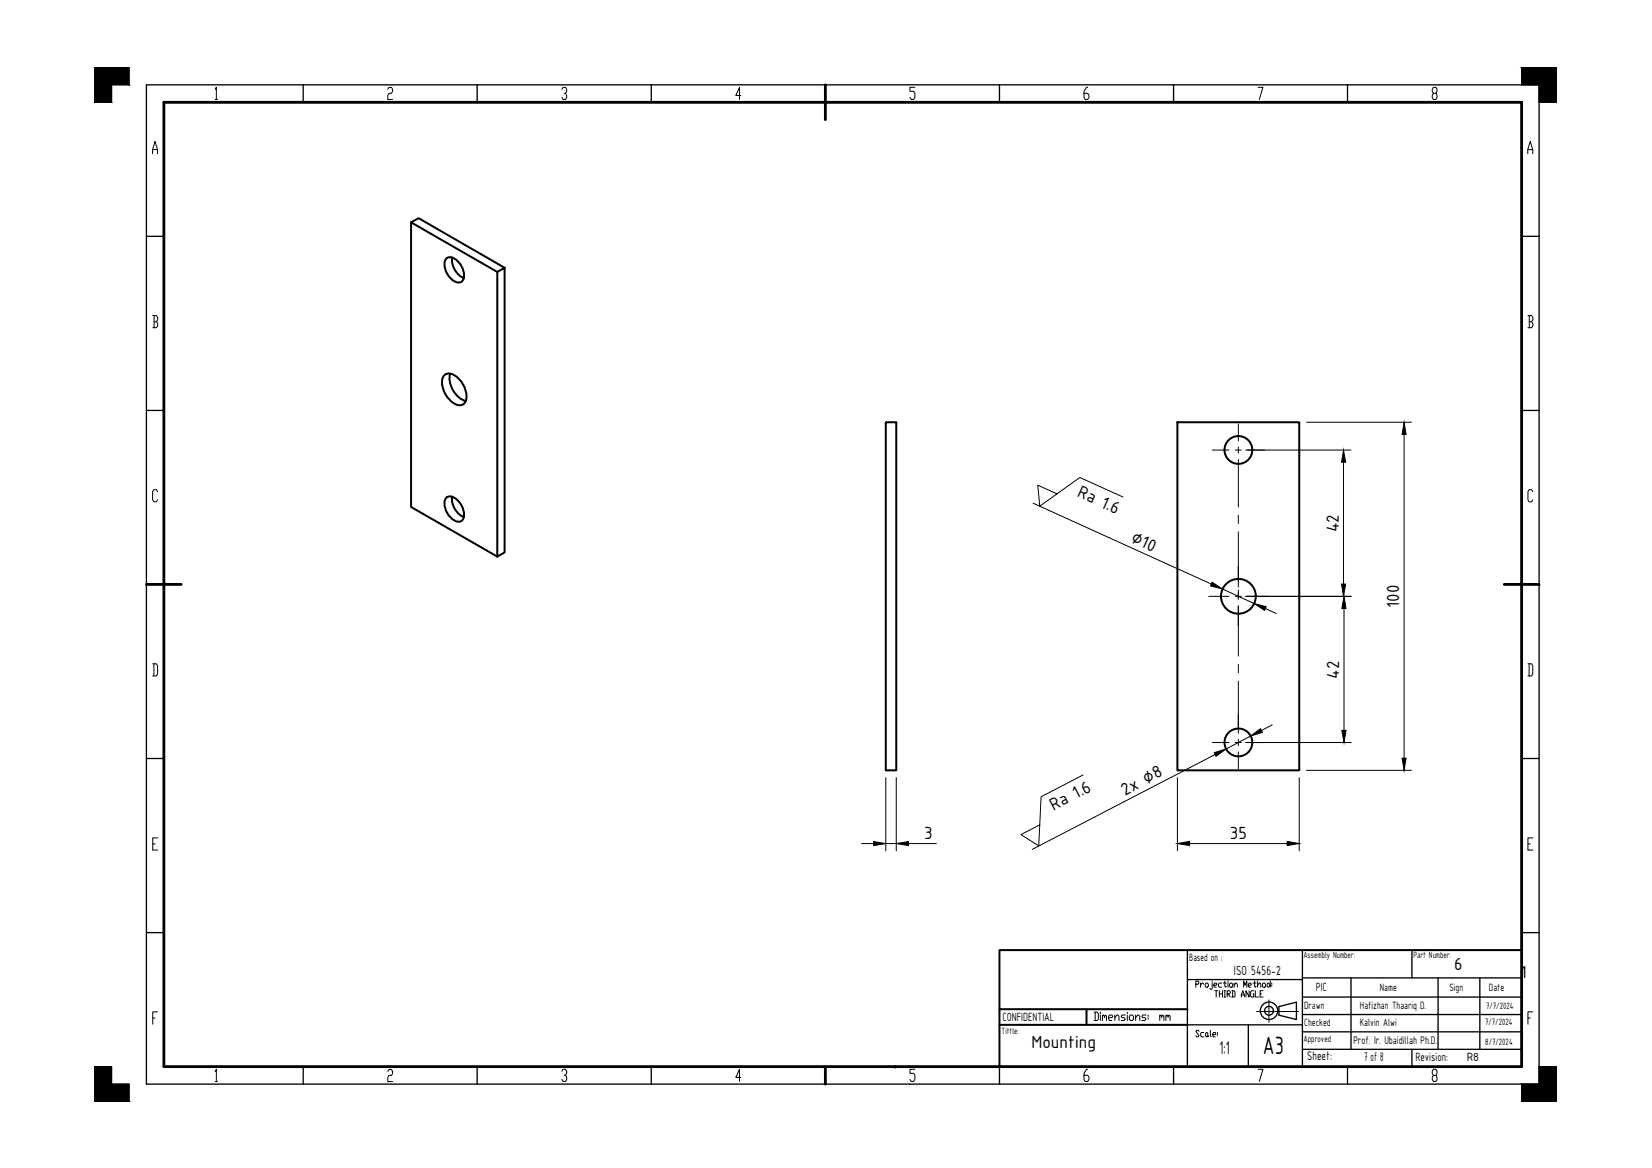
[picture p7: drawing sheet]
<svg xmlns="http://www.w3.org/2000/svg" width="420mm" height="297mm" viewBox="0 0 420 297" stroke-linecap="round" stroke-linejoin="round" font-family="sans-serif">
<!-- layer: TRIM -->
<g fill="#000" stroke="#000" stroke-width=".25">
<path d="M24 17.2l8.8 4.4v-4.4zM24 17.2l8.8 4.4h-8.8z"/>
<path d="M387 17.2l8.8 4.4v-4.4zM387 17.2l8.8 4.4h-8.8z"/>
<path d="M24 21.6l4.4 4.4v-4.4zM24 21.6l4.4 4.4h-4.4z"/>
<path d="M391.4 21.6l4.4 4.4v-4.4zM391.4 21.6l4.4 4.4h-4.4z"/>
<path d="M24 271.3l4.4 4.4v-4.4zM24 271.3l4.4 4.4h-4.4z"/>
<path d="M24 275.7l8.8 4.4v-4.4zM24 275.7l8.8 4.4h-8.8z"/>
<path d="M391.4 271.3l4.4 4.4v-4.4zM391.4 271.3l4.4 4.4h-4.4z"/>
<path d="M387 275.7l8.8 4.4v-4.4zM387 275.7l8.8 4.4h-8.8z"/>
</g>
<!-- layer: BORDER -->
<g fill="none" stroke="#000" stroke-width=".34">
<path d="M37.2 21.6h354.2v254.1h-354.2zM77.1 21.6v4.4M121.4 21.6v4.4M165.6 21.6v4.4M254.2 21.6v4.4M298.5 21.6v4.4M342.7 21.6v4.4M37.2 60.1h4.5M387 60.1h4.4M37.2 104.4h4.5M387 104.4h4.4M37.2 192.9h4.5"/>
<path d="M387 192.9h4.4M37.2 237.2h4.5M387 237.2h4.4M302 249.1h29.2M325.3 256l4.4-1.1v4.4l-4.4-1.1zM331.2 241.6v29.4M77.1 271.3v4.4M121.4 271.3v4.4M165.6 271.3v4.4M254.2 271.3v4.4M298.5 271.3v4.4M302 260.6h29.2"/>
<path d="M317.5 260.6v10.7M331.2 266.9h55.8M342.7 271.3v4.4M359.1 266.9v4.4"/>
<circle cx="322.8" cy="257.1" r="2.22"/>
<circle cx="322.8" cy="257.1" r="1.12"/>
</g>
<path d="M41.7 26h345.3v245.3h-345.3zM209.9 21.6v8.8M37.2 148.6h8.9M382.6 148.6h8.8M209.9 271.3v4.4M227.6 271.3v.1" fill="none" stroke="#000" stroke-width=".72"/>
<!-- layer: TRIM -->
<path d="M24 17.2h8.8v4.4h-4.4v4.4h-4.4zM387 17.2h8.8v8.8h-4.4v-4.4h-4.4zM24 271.3h4.4v4.4h4.4v4.4h-8.8zM387 275.7h4.4v-4.4h4.4v8.8h-8.8z" fill="none" stroke="#000" stroke-width=".25"/>
<!-- layer: TIPIS -->
<path d="M331.2 258h55.8M331.2 253.6h55.8M331.2 248.7h55.8M343.6 248.7v18.2M359.1 241.6v7.1M365.7 248.7v18.2M376.4 248.7v18.2M331.2 262.4h55.8" fill="none" stroke="#000" stroke-width=".34"/>
<!-- layer: BORDER -->
<g fill="none" stroke="#000" stroke-width=".25">
<path d="M38.8 39.1v-1.1l.6-2 .7 2v1.1M38.8 38h1.3M54.7 22.7l.3-.5v3.1M54.7 25.3h.6M98.6 22.7l.3-.5h.7l.3 .5v.5l-.3 .5h-.7l-.3 .6v1h1.3M142.9 22.7l.3-.5h.6l.3 .5v.5l-.3 .5h-.3M143.8 23.7l.3 .6v.5l-.3 .5h-.6l-.3-.5M188.4 24.3h-1.3l1-2.1v3.1M232.7 22.2h-1.3v1h1l.3 .5v1.1l-.3 .5h-.6l-.4-.5M276.6 22.2h-.3l-.6 1v1.6l.3 .5h.6l.4-.5v-.5l-.4-.6h-.9M320 22.2h1.2l-.9 3.1M364.6 23.7l-.3-.5v-.5l.3-.5h.6l.3 .5v.5l-.3 .5h-.6l-.3 .6v.5l.3 .5h.6l.3-.5v-.5l-.3-.6"/>
<path d="M388.6 39.1v-1.1l.6-2 .6 2v1.1M388.6 38h1.2M38.8 80.2h1l.3 .6v.5l-.3 .5M39.2 81.8h.6l.3 .5v.5l-.3 .5h-1M39.2 80.2v3.1M388.6 80.2h.9l.4 .6v.5l-.4 .5M388.9 81.8h.6l.4 .5v.5l-.4 .5h-.9M388.9 80.2v3.1M40.1 125l-.3-.5h-.7l-.3 .5v2.1l.3 .5h.7l.3-.5M389.8 125l-.3-.5h-.6l-.3 .5v2.1l.3 .5h.6l.3-.5M38.8 168.8h1l.3 .5v2.1l-.3 .5h-1M39.1 168.8v3.1"/>
<path d="M388.6 168.8h.9l.3 .5v2.1l-.3 .5h-.9M388.9 168.8v3.1M38.8 214.6h.7M40.1 213.1h-1.3v3.1h1.3M388.6 214.6h.6M389.9 213.1h-1.3v3.1h1.3M38.8 258.9h.6M40.1 257.3h-1.3v3.2M278.3 257.4h.7l.3 .4v1.4l-.3 .3h-.7M278.5 257.4v2.1M279.9 257.4v.4M279.9 258.1v1.4"/>
<path d="M280.4 258.5l.3-.4 .2 .7M280.4 258.1v1.4M280.9 258.5l.3-.4 .2 .4v1M282 258.8h.8l.2-.3-.2-.4h-.6l-.2 .4v.7l.2 .3h.6M283.5 258.8l.6-.7h.2l.3 .4v1M283.5 258.1v1.4M286.2 258.1h-.8l-.3 .4 .3 .3h.5l.3 .4-.3 .3h-.8M286.7 257.4v.4M286.7 258.1v1.4M287.5 258.1h.5l.3 .4v.7l-.3 .3h-.5l-.3-.3v-.7zM288.8 258.8l.5-.7h.3l.3 .4v1M288.8 258.1v1.4"/>
<path d="M291.5 258.1h-.9l-.2 .4 .2 .3h.6l.3 .4-.3 .3h-.8M292 258.1v.4M292 258.8v.4M304.2 250.3h.5l.2-.3-.2-.5h-.5v1.6M305.3 250v1.1M306.1 250.3l-.4-.3-.4 .6M306.7 250h.4l.2 .3v.5l-.2 .3h-.4l-.2-.3v-.5zM308.3 250v1.4l-.2 .2-.4-.2M308.3 249.5v.3M308.7 250.6h.6l.2-.3-.2-.3h-.4l-.2 .3v.5l.2 .3h.4M308.9 252h.8M309.3 252v1.6"/>
<path d="M310.1 252v1.6M310.1 252.8h.8M310.7 250h-.6l-.2 .3v.5l.2 .3h.6M310.9 252v1.6M311.1 250h.8M311.3 252h.4M311.3 253.6h.4M311.5 249.5v1.3l.2 .3 .2-.3M311.5 252v1.6M312.1 252.8h.6l.2-.3-.2-.5h-.6v1.6M312.3 249.5v.3M312.3 250v1.1"/>
<path d="M312.3 252.8l.6 .8M312.9 250h.4l.2 .3v.5l-.2 .3h-.4l-.2-.3v-.5zM313.3 252h.6l.2 .3v1l-.2 .3h-.6M313.5 252v1.6M313.9 250.6l.6-.6 .2 .3v.8M313.9 250v1.1M315.7 253.6l.4-1.6 .4 1.6M315.7 253h.8M316.3 251.1v-1.6l.4 1.1 .4-1.1v1.6M317.5 250.6h.6l.2-.3-.2-.3h-.4l-.2 .3v.5l.2 .3h.4M317.7 252v1.6l-.8-1.6v1.6M318.7 250h.8"/>
<path d="M318.9 252h-.6l-.2 .3v1l.2 .3h.6v-.8h-.2M319.1 249.5v1.3l.2 .3 .2-.3M319.3 252v1.6h.8M319.6 257.2h10.6M319.9 250.6l.4-.6h.2l.2 1.1M319.9 249.5v1.6M320.5 252.8h.4M321.3 250h.4l.1 .3-.1 .8h-.4l-.2-.3zM321.3 252h-.8v1.6h.8M322.5 250l.6 .6-.4 .5-.4-.3v-.5zM322.7 254.3v5.7M323.1 249.5v1.6"/>
<path d="M323.5 250v.3M323.5 250.6v.2M388.6 258.9h.6M389.8 257.3h-1.2v3.2M54.7 272.5l.3-.5v3.1M54.7 275.1h.6M98.6 272.5l.3-.5h.7l.3 .5v.5l-.3 .5h-.7l-.3 .5v1.1h1.3M142.9 272.4l.3-.5h.6l.3 .5v.6l-.3 .5h-.3M143.8 273.5l.3 .5v.5l-.3 .5h-.6l-.3-.5M188.4 274h-1.3l1-2.1v3.1M232.7 271.9h-1.3v1.1h1l.3 .5v1l-.3 .5h-.6l-.4-.5M276.6 271.9h-.3l-.6 1.1v1.5l.3 .5h.6l.4-.5v-.5l-.4-.5h-.9"/>
<path d="M280.7 271.3v.1M305 262.3l-.3-.3h-.4l-.1 .3 .8 1.1-.3 .3h-.4l-.1-.3M306.2 262.6h-.7l-.1 .2 .1 .9h.7M306.8 262.6l.4 .2v.6l-.2 .3-.4-.3v-.6zM307.2 263.4l.2 .3M307.8 262v1.4l.2 .3M308.4 263.1h.7l.2-.3-.2-.2h-.5l-.2 .2v.6l.2 .3h.5M309.7 262.6v.2M309.7 263.1v.3M320 271.9h1.2l-.9 3.1M364.6 273.5l-.3-.5v-.6l.3-.5h.6l.3 .5v.6l-.3 .5h-.6l-.3 .5v.5l.3 .5h.6l.3-.5v-.5l-.3-.5"/>
</g>
<!-- layer: TEBAL -->
<path d="M254.2 256.7h47.8M276.3 256.7v3.9M387 241.6h-132.8v29.7M254.2 260.6h47.8" fill="none" stroke="#000" stroke-width=".51"/>
<path d="M302 241.6v29.7" fill="none" stroke="#000" stroke-width=".34"/>
<!-- layer: FD_Dimensions -->
<g fill="none" stroke="#000" stroke-width=".25">
<path d="M316.8 114.5h26.8M332.3 107.4h26.7M341.7 117.5v31M357.1 110.5v82.3M286 138.5l22.1 10M310.9 149.8l8.1 3.7M316.8 151.7h26.9M321.8 154.8l2.8 1.2M341.8 154.8v30.9M225.3 197.8v18.6M228 197.8v18.6M299.5 197.8v18.6"/>
<path d="M309.1 191.9l-23.2 12M316.8 188.8h26.9M318.1 187.2l-6.3 3.3M323.6 184.3l-2.8 1.5M330.4 197.8v18.6M332.3 195.9h26.7M219.1 214.5h3.1M225.3 214.5h2.7M231 214.5h7.2M302.5 214.5h24.8"/>
</g>
<g fill="#000" stroke="#000" stroke-width=".25">
<path d="M341.7 114.5l.6 3h-1.1zM357.1 107.4l.5 3.1h-1zM308.3 148.1l2.6 1.7-3-.8zM319 153.5l3 .8-.4 .9zM341.2 148.5h1.1l-.6 3.2zM341.8 151.7l.5 3.1h-1zM308.8 191.4l3-.9-2.5 1.8zM318.1 187.2l2.5-1.9 .5 1zM341.3 185.7h1l-.5 3.1zM356.6 192.8h1l-.5 3.1zM222.2 214l3.1 .5-3.1 .5zM228 214.5l3-.5v1z"/>
<path d="M299.5 214.5l3-.5v1zM327.3 214l3.1 .5-3.1 .5z"/>
</g>
<!-- layer: Smart Centers -->
<g fill="none" stroke="#000" stroke-width=".25">
<path d="M308.3 114.5h4.3M314.1 114.5h1.6M314.9 107.8v4.3M314.9 113.7v1.6M314.9 116.8v12.1M317.3 114.5h4.3M314.9 131v2.1M314.9 135.2v14.1M307.4 151.7h5.2M314.1 151.7h1.6M314.9 150v2.4M314.9 154v12.9"/>
<path d="M317.3 151.7h5.2M314.9 169v2.1M314.9 173.2v13.3M308.3 188.8h4.3M314.1 188.8h1.6M314.9 188v1.6M314.9 191.2v4.3M317.3 188.8h4.3"/>
</g>
<!-- layer: Visible -->
<g fill="none" stroke="#000" stroke-width=".51">
<path d="M104.5 56.5l22 12.7M113.4 65.9a1.98 1.98 0 0 1 3 .5 4.4 4.4 0 0 1 1.3 5 1.98 1.98 0 0 1-3-.5 4.4 4.4 0 0 1-1.3-5zM115 65.5a5.1 5.1 0 0 0 3 5.2M128.3 68.1l-21.8-12.6-2 1v72.4l22 12.6 1.8-1v-72.4l-1.8 1.1v72.3M112.9 95.5a2.27 2.27 0 0 1 3.2 .3 6.3 6.3 0 0 1 2.3 6.3 1.86 1.86 0 0 1-2.9 .5 6.3 6.3 0 0 1-2.9-6.6zM114.5 95a6.2 6.2 0 0 0 4 7M225.3 107.4h2.7v88.5h-2.7zM299.5 107.4h30.9v88.5h-30.9zM113.4 126.7a1.98 1.98 0 0 1 3 .5 4.4 4.4 0 0 1 1.3 5 1.98 1.98 0 0 1-3-.5 4.4 4.4 0 0 1-1.3-5zM115 126.3a5.1 5.1 0 0 0 3 5.2"/>
<circle cx="315" cy="114.4" r="3.5"/>
<circle cx="315" cy="151.6" r="4.4"/>
<circle cx="315" cy="188.8" r="3.5"/>
</g>
<path d="M262.7 128l23.3 10.5M268.8 125.6l-4.9-2.2 .5 5.3 10.2-7.3 11 5M275.4 197.1l-10.6 5.5-.6 12.5-4.5-2.9 4.7-2.4M285.9 203.9l-23.4 12.1" fill="none" stroke="#000" stroke-width=".25"/>
<text font-size="6.9" x="321.2" y="268.1">A3</text>
<text font-size="5.1" x="310.2" y="268.1">1:1</text>
<g font-size="4.8">
<text x="273.8" y="126.1" transform="rotate(24 273.8 126.1)">Ra 1.6</text>
<text x="287.4" y="137.8" transform="rotate(24 287.4 137.8)">∅10</text>
<text x="340.5" y="135.4" transform="rotate(-90 340.5 135.4)">42</text>
<text x="355.9" y="154.6" transform="rotate(-90 355.9 154.6)">100</text>
<text x="340.6" y="172.6" transform="rotate(-90 340.6 172.6)">42</text>
<text x="286.1" y="202.4" transform="rotate(-28 286.1 202.4)">2x ∅8</text>
<text x="268" y="206.2" transform="rotate(-27 268 206.2)">Ra 1.6</text>
<text x="235.1" y="213.3">3</text>
<text x="312.8" y="213.3">35</text>
<text x="369.9" y="246.7">6</text>
<text x="386.7" y="248.7">1</text>
<text x="262.3" y="266.5">Mounting</text>
</g>
<text font-size="4.4" x="293.9" y="260.7">mm</text>
<text font-size="3.6" x="313.8" y="248">ISO 5456-2</text>
<g font-size="3.4">
<text x="332.5" y="269.6">Sheet:</text>
<text x="346.9" y="269.9">7 of 8</text>
</g>
<g font-size="3.3">
<text x="334.6" y="252">PIC</text>
<text x="255" y="259.5">CONFIDENTIAL</text>
<text x="360" y="269.9">Revision:</text>
<text x="373" y="269.9">R8</text>
</g>
<text font-size="3" x="344.2" y="265.6">Prof. Ir. Ubaidillah Ph.D.</text>
<g font-size="2.9">
<text x="302.5" y="244.3">Based on :</text>
<text x="350.9" y="252">Name</text>
<text x="368.7" y="252">Sign</text>
<text x="378.7" y="252">Date</text>
<text x="331.7" y="256.7">Drawn</text>
<text x="345.9" y="256.7">Hafizhan Thaariq D.</text>
<text x="331.7" y="260.8">Checked</text>
<text x="345.8" y="261">Kalvin Alwi</text>
</g>
<g font-size="2.5">
<text x="331.5" y="243.7">Assembly Number:</text>
<text x="359.5" y="243.7">Part Number:</text>
<text x="378" y="256.7">7/7/2024</text>
<text x="254.7" y="262.9">Tittle:</text>
<text x="377.7" y="260.8">7/7/2024</text>
<text x="331.5" y="265.1">Approved</text>
<text x="377.8" y="265.7">8/7/2024</text>
</g>
</svg>
